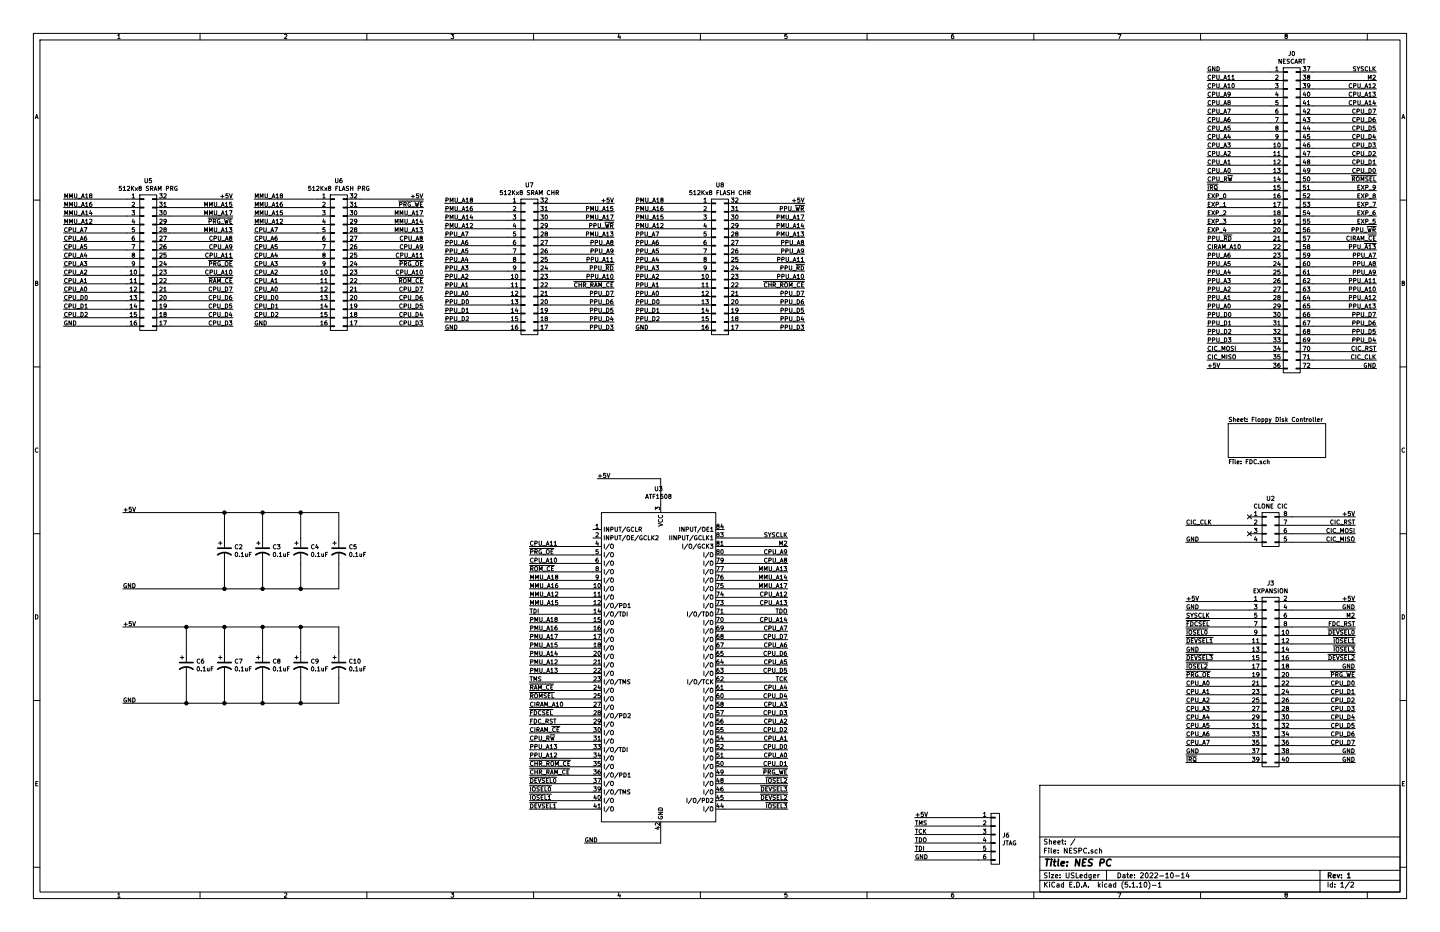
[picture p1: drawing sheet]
EESchema Schematic File Version 4
EELAYER 30 0
EELAYER END
$Descr USLedger 17000 11000
encoding utf-8
Sheet 1 2
Title "NES PC"
Date "2022-10-14"
Rev "1"
Comp ""
Comment1 ""
Comment2 ""
Comment3 ""
Comment4 ""
$EndDescr
$Comp
L Connector_Generic:Conn_02x36_Top_Bottom J0
U 1 1
P 15200 2550
F 0 "J0" H 15250 4467 50  0000 C CNN
F 1 "NESCART" H 15250 4376 50  0000 C CNN
F 2 "nes:NES_CART" H 15200 2550 50  0001 C CNN
F 3 "~" H 15200 2550 50  0001 C CNN
	1    15200 2550
	1    0    0    -1  
$EndComp
Wire Wire Line
	16250 4350 15500 4350
Wire Wire Line
	16250 4250 15500 4250
Wire Wire Line
	16250 4150 15500 4150
Wire Wire Line
	16250 4050 15500 4050
Wire Wire Line
	16250 3950 15500 3950
Wire Wire Line
	16250 3850 15500 3850
Wire Wire Line
	16250 3750 15500 3750
Wire Wire Line
	16250 3650 15500 3650
Wire Wire Line
	16250 3550 15500 3550
Wire Wire Line
	16250 3450 15500 3450
Wire Wire Line
	16250 3350 15500 3350
Wire Wire Line
	16250 3250 15500 3250
Wire Wire Line
	16250 3150 15500 3150
Wire Wire Line
	16250 3050 15500 3050
Wire Wire Line
	16250 2950 15500 2950
Wire Wire Line
	16250 2850 15500 2850
Wire Wire Line
	16250 2750 15500 2750
Wire Wire Line
	16250 2650 15500 2650
Wire Wire Line
	16250 2550 15500 2550
Wire Wire Line
	16250 2450 15500 2450
Wire Wire Line
	16250 2350 15500 2350
Wire Wire Line
	16250 2250 15500 2250
Wire Wire Line
	16250 2150 15500 2150
Wire Wire Line
	16250 2050 15500 2050
Wire Wire Line
	16250 1950 15500 1950
Wire Wire Line
	16250 1850 15500 1850
Wire Wire Line
	16250 1750 15500 1750
Wire Wire Line
	16250 1650 15500 1650
Wire Wire Line
	16250 1550 15500 1550
Wire Wire Line
	16250 1450 15500 1450
Wire Wire Line
	16250 1350 15500 1350
Wire Wire Line
	16250 1250 15500 1250
Wire Wire Line
	16250 1150 15500 1150
Wire Wire Line
	16250 1050 15500 1050
Wire Wire Line
	16250 950  15500 950 
Wire Wire Line
	15000 1550 14250 1550
Wire Wire Line
	15000 1450 14250 1450
Wire Wire Line
	15000 1350 14250 1350
Wire Wire Line
	15000 1250 14250 1250
Wire Wire Line
	15000 1150 14250 1150
Wire Wire Line
	15000 1050 14250 1050
Wire Wire Line
	15000 950  14250 950 
Wire Wire Line
	15000 2250 14250 2250
Wire Wire Line
	15000 2150 14250 2150
Wire Wire Line
	15000 2050 14250 2050
Wire Wire Line
	15000 1950 14250 1950
Wire Wire Line
	15000 1850 14250 1850
Wire Wire Line
	15000 1750 14250 1750
Wire Wire Line
	15000 1650 14250 1650
Wire Wire Line
	15000 2950 14250 2950
Wire Wire Line
	15000 2850 14250 2850
Wire Wire Line
	15000 2750 14250 2750
Wire Wire Line
	15000 2650 14250 2650
Wire Wire Line
	15000 2550 14250 2550
Wire Wire Line
	15000 2450 14250 2450
Wire Wire Line
	15000 2350 14250 2350
Wire Wire Line
	15000 3650 14250 3650
Wire Wire Line
	15000 3550 14250 3550
Wire Wire Line
	15000 3450 14250 3450
Wire Wire Line
	15000 3350 14250 3350
Wire Wire Line
	15000 3250 14250 3250
Wire Wire Line
	15000 3150 14250 3150
Wire Wire Line
	15000 3050 14250 3050
Wire Wire Line
	15000 4350 14250 4350
Wire Wire Line
	15000 4250 14250 4250
Wire Wire Line
	15000 4150 14250 4150
Wire Wire Line
	15000 4050 14250 4050
Wire Wire Line
	15000 3950 14250 3950
Wire Wire Line
	15000 3850 14250 3850
Wire Wire Line
	15000 3750 14250 3750
Wire Wire Line
	15000 850  14250 850 
Wire Wire Line
	16250 850  15500 850 
Text Label 14250 850  0    50   ~ 0
GND
Text Label 14250 4350 0    50   ~ 0
+5V
Text Label 14250 4250 0    50   ~ 0
CIC_MISO
Text Label 14250 4150 0    50   ~ 0
CIC_MOSI
Text Label 14250 4050 0    50   ~ 0
PPU_D3
Text Label 14250 3950 0    50   ~ 0
PPU_D2
Text Label 14250 3850 0    50   ~ 0
PPU_D1
Text Label 14250 3750 0    50   ~ 0
PPU_D0
Text Label 14250 3650 0    50   ~ 0
PPU_A0
Text Label 14250 3550 0    50   ~ 0
PPU_A1
Text Label 14250 3450 0    50   ~ 0
PPU_A2
Text Label 14250 3350 0    50   ~ 0
PPU_A3
Text Label 14250 3250 0    50   ~ 0
PPU_A4
Text Label 14250 3150 0    50   ~ 0
PPU_A5
Text Label 14250 3050 0    50   ~ 0
PPU_A6
Text Label 14250 2950 0    50   ~ 0
CIRAM_A10
Text Label 14250 2850 0    50   ~ 0
PPU_~RD
Text Label 14250 2750 0    50   ~ 0
EXP_4
Text Label 14250 2650 0    50   ~ 0
EXP_3
Text Label 14250 2550 0    50   ~ 0
EXP_2
Text Label 14250 2450 0    50   ~ 0
EXP_1
Text Label 14250 2350 0    50   ~ 0
EXP_0
Text Label 14250 2250 0    50   ~ 0
~IRQ
Text Label 14250 2150 0    50   ~ 0
CPU_R~W
Text Label 14250 2050 0    50   ~ 0
CPU_A0
Text Label 14250 1950 0    50   ~ 0
CPU_A1
Text Label 14250 1850 0    50   ~ 0
CPU_A2
Text Label 14250 1750 0    50   ~ 0
CPU_A3
Text Label 14250 1650 0    50   ~ 0
CPU_A4
Text Label 14250 1550 0    50   ~ 0
CPU_A5
Text Label 14250 1450 0    50   ~ 0
CPU_A6
Text Label 14250 1350 0    50   ~ 0
CPU_A7
Text Label 14250 1250 0    50   ~ 0
CPU_A8
Text Label 14250 1150 0    50   ~ 0
CPU_A9
Text Label 14250 1050 0    50   ~ 0
CPU_A10
Text Label 14250 950  0    50   ~ 0
CPU_A11
Text Label 16250 850  2    50   ~ 0
SYSCLK
Text Label 16250 950  2    50   ~ 0
M2
Text Label 16250 1050 2    50   ~ 0
CPU_A12
Text Label 16250 1150 2    50   ~ 0
CPU_A13
Text Label 16250 1250 2    50   ~ 0
CPU_A14
Text Label 16250 1350 2    50   ~ 0
CPU_D7
Text Label 16250 1450 2    50   ~ 0
CPU_D6
Text Label 16250 1550 2    50   ~ 0
CPU_D5
Text Label 16250 1650 2    50   ~ 0
CPU_D4
Text Label 16250 1750 2    50   ~ 0
CPU_D3
Text Label 16250 1850 2    50   ~ 0
CPU_D2
Text Label 16250 1950 2    50   ~ 0
CPU_D1
Text Label 16250 2050 2    50   ~ 0
CPU_D0
Text Label 16250 2150 2    50   ~ 0
~ROMSEL
Text Label 16250 2250 2    50   ~ 0
EXP_9
Text Label 16250 2350 2    50   ~ 0
EXP_8
Text Label 16250 2450 2    50   ~ 0
EXP_7
Text Label 16250 2550 2    50   ~ 0
EXP_6
Text Label 16250 2650 2    50   ~ 0
EXP_5
Text Label 16250 2750 2    50   ~ 0
PPU_~WR
Text Label 16250 2850 2    50   ~ 0
CIRAM_~CE
Text Label 16250 2950 2    50   ~ 0
PPU_~A13
Text Label 16250 3050 2    50   ~ 0
PPU_A7
Text Label 16250 3150 2    50   ~ 0
PPU_A8
Text Label 16250 3250 2    50   ~ 0
PPU_A9
Text Label 16250 3450 2    50   ~ 0
PPU_A10
Text Label 16250 3350 2    50   ~ 0
PPU_A11
Text Label 16250 3550 2    50   ~ 0
PPU_A12
Text Label 16250 3650 2    50   ~ 0
PPU_A13
Text Label 16250 3750 2    50   ~ 0
PPU_D7
Text Label 16250 3850 2    50   ~ 0
PPU_D6
Text Label 16250 3950 2    50   ~ 0
PPU_D5
Text Label 16250 4050 2    50   ~ 0
PPU_D4
Text Label 16250 4150 2    50   ~ 0
CIC_RST
Text Label 16250 4250 2    50   ~ 0
CIC_CLK
Text Label 16250 4350 2    50   ~ 0
GND
$Comp
L Connector_Generic:Conn_02x04_Counter_Clockwise U2
U 1 1
P 14950 6200
F 0 "U2" H 15000 6517 50  0000 C CNN
F 1 "CLONE CIC" H 15000 6426 50  0000 C CNN
F 2 "Package_DIP:DIP-8_W7.62mm" H 14950 6200 50  0001 C CNN
F 3 "~" H 14950 6200 50  0001 C CNN
	1    14950 6200
	1    0    0    -1  
$EndComp
Wire Wire Line
	15250 6100 16000 6100
Wire Wire Line
	15250 6400 16000 6400
Wire Wire Line
	15250 6300 16000 6300
Text Label 16000 6100 2    50   ~ 0
+5V
Text Label 16000 6400 2    50   ~ 0
CIC_MISO
Text Label 16000 6300 2    50   ~ 0
CIC_MOSI
Wire Wire Line
	14000 6400 14750 6400
Wire Wire Line
	14000 6200 14750 6200
Wire Wire Line
	16000 6200 15250 6200
Text Label 16000 6200 2    50   ~ 0
CIC_RST
Text Label 14000 6200 0    50   ~ 0
CIC_CLK
Text Label 14000 6400 0    50   ~ 0
GND
NoConn ~ 14750 6100
NoConn ~ 14750 6300
$Comp
L Connector_Generic:Conn_02x16_Counter_Clockwise U5
U 1 1
P 1700 3050
F 0 "U5" H 1750 3967 50  0000 C CNN
F 1 "512Kx8 SRAM PRG" H 1750 3876 50  0000 C CNN
F 2 "Package_DIP:DIP-32_W15.24mm" H 1700 3050 50  0001 C CNN
F 3 "~" H 1700 3050 50  0001 C CNN
	1    1700 3050
	1    0    0    -1  
$EndComp
$Comp
L Connector_Generic:Conn_02x16_Counter_Clockwise U6
U 1 1
P 3950 3050
F 0 "U6" H 4000 3967 50  0000 C CNN
F 1 "512Kx8 FLASH PRG" H 4000 3876 50  0000 C CNN
F 2 "Package_DIP:DIP-32_W15.24mm" H 3950 3050 50  0001 C CNN
F 3 "~" H 3950 3050 50  0001 C CNN
	1    3950 3050
	1    0    0    -1  
$EndComp
$Comp
L Connector_Generic:Conn_02x20_Odd_Even J3
U 1 1
P 14950 8000
F 0 "J3" H 15000 9117 50  0000 C CNN
F 1 "EXPANSION" H 15000 9026 50  0000 C CNN
F 2 "Connector_PinHeader_2.54mm:PinHeader_2x20_P2.54mm_Vertical" H 14950 8000 50  0001 C CNN
F 3 "~" H 14950 8000 50  0001 C CNN
	1    14950 8000
	1    0    0    -1  
$EndComp
Wire Wire Line
	14750 8300 14000 8300
Wire Wire Line
	14750 8400 14000 8400
Text Label 14000 8300 0    50   ~ 0
CPU_A2
Text Label 14000 8400 0    50   ~ 0
CPU_A3
Wire Wire Line
	16000 8100 15250 8100
Wire Wire Line
	16000 8200 15250 8200
Wire Wire Line
	16000 8300 15250 8300
Wire Wire Line
	16000 8400 15250 8400
Wire Wire Line
	16000 8500 15250 8500
Wire Wire Line
	16000 8600 15250 8600
Wire Wire Line
	16000 8700 15250 8700
Wire Wire Line
	16000 8800 15250 8800
Text Label 16000 8800 2    50   ~ 0
CPU_D7
Text Label 16000 8700 2    50   ~ 0
CPU_D6
Text Label 16000 8600 2    50   ~ 0
CPU_D5
Text Label 16000 8500 2    50   ~ 0
CPU_D4
Text Label 16000 8400 2    50   ~ 0
CPU_D3
Text Label 16000 8300 2    50   ~ 0
CPU_D2
Text Label 16000 8200 2    50   ~ 0
CPU_D1
Text Label 16000 8100 2    50   ~ 0
CPU_D0
Wire Wire Line
	14750 7100 14000 7100
Text Label 14000 7100 0    50   ~ 0
+5V
Wire Wire Line
	16000 7100 15250 7100
Text Label 16000 7100 2    50   ~ 0
+5V
Wire Wire Line
	14000 7700 14750 7700
Text Label 14000 7700 0    50   ~ 0
GND
Wire Wire Line
	14750 7200 14000 7200
Text Label 14000 7200 0    50   ~ 0
GND
Wire Wire Line
	14000 7500 14750 7500
Text Label 14000 7500 0    50   ~ 0
~IOSEL0
Wire Wire Line
	16000 7600 15250 7600
Text Label 16000 7600 2    50   ~ 0
~IOSEL1
Wire Wire Line
	14000 7900 14750 7900
Text Label 14000 7900 0    50   ~ 0
~IOSEL2
Wire Wire Line
	16000 7700 15250 7700
Text Label 16000 7700 2    50   ~ 0
~IOSEL3
Wire Wire Line
	16000 7500 15250 7500
Text Label 16000 7500 2    50   ~ 0
~DEVSEL0
Wire Wire Line
	14000 7600 14750 7600
Text Label 14000 7600 0    50   ~ 0
~DEVSEL1
Wire Wire Line
	16000 7800 15250 7800
Text Label 16000 7800 2    50   ~ 0
~DEVSEL2
Wire Wire Line
	14000 7800 14750 7800
Text Label 14000 7800 0    50   ~ 0
~DEVSEL3
Wire Wire Line
	16000 7300 15250 7300
Wire Wire Line
	14000 7300 14750 7300
Text Label 14000 7300 0    50   ~ 0
SYSCLK
Text Label 16000 7300 2    50   ~ 0
M2
Wire Wire Line
	16000 7200 15250 7200
Text Label 16000 7200 2    50   ~ 0
GND
Text Label 14000 8600 0    50   ~ 0
CPU_A5
Text Label 14000 8500 0    50   ~ 0
CPU_A4
Wire Wire Line
	14750 8500 14000 8500
Wire Wire Line
	14750 8700 14000 8700
Wire Wire Line
	14750 8600 14000 8600
Wire Wire Line
	14750 8800 14000 8800
Text Label 14000 8700 0    50   ~ 0
CPU_A6
Text Label 14000 8800 0    50   ~ 0
CPU_A7
Wire Wire Line
	8250 3500 7500 3500
Wire Wire Line
	8250 3300 7500 3300
Wire Wire Line
	8250 3200 7500 3200
Wire Wire Line
	8250 3100 7500 3100
Wire Wire Line
	8250 3000 7500 3000
Wire Wire Line
	8750 3900 9500 3900
Wire Wire Line
	8250 3800 7500 3800
Wire Wire Line
	8250 3700 7500 3700
Wire Wire Line
	8250 3600 7500 3600
Text Label 9500 3900 2    50   ~ 0
PPU_D3
Text Label 7500 3800 0    50   ~ 0
PPU_D2
Text Label 7500 3700 0    50   ~ 0
PPU_D1
Text Label 7500 3600 0    50   ~ 0
PPU_D0
Text Label 7500 3500 0    50   ~ 0
PPU_A0
Text Label 7500 3400 0    50   ~ 0
PPU_A1
Text Label 7500 3300 0    50   ~ 0
PPU_A2
Text Label 7500 3200 0    50   ~ 0
PPU_A3
Text Label 7500 3100 0    50   ~ 0
PPU_A4
Text Label 7500 3000 0    50   ~ 0
PPU_A5
Text Label 7500 2900 0    50   ~ 0
PPU_A6
Wire Wire Line
	9500 3800 8750 3800
Wire Wire Line
	9500 3700 8750 3700
Wire Wire Line
	9500 3600 8750 3600
Wire Wire Line
	9500 3500 8750 3500
Wire Wire Line
	9500 3100 8750 3100
Wire Wire Line
	9500 3300 8750 3300
Wire Wire Line
	9500 3000 8750 3000
Wire Wire Line
	7500 2800 8250 2800
Text Label 7500 2800 0    50   ~ 0
PPU_A7
Text Label 9500 2900 2    50   ~ 0
PPU_A8
Text Label 9500 3000 2    50   ~ 0
PPU_A9
Text Label 9500 3300 2    50   ~ 0
PPU_A10
Text Label 9500 3100 2    50   ~ 0
PPU_A11
Text Label 9500 3400 2    50   ~ 0
~CHR_ROM_CE
Text Label 9500 3500 2    50   ~ 0
PPU_D7
Text Label 9500 3600 2    50   ~ 0
PPU_D6
Text Label 9500 3700 2    50   ~ 0
PPU_D5
Text Label 9500 3800 2    50   ~ 0
PPU_D4
Wire Wire Line
	7000 8350 6250 8350
Text Label 6250 8350 0    50   ~ 0
CIRAM_A10
Wire Wire Line
	8750 2400 9500 2400
Text Label 9500 2400 2    50   ~ 0
+5V
Wire Wire Line
	4250 2350 5000 2350
Text Label 5000 2350 2    50   ~ 0
+5V
Wire Wire Line
	2000 2350 2750 2350
Text Label 2750 2350 2    50   ~ 0
+5V
Wire Wire Line
	7500 3900 8250 3900
Text Label 7500 3900 0    50   ~ 0
GND
Wire Wire Line
	3000 3850 3750 3850
Text Label 3000 3850 0    50   ~ 0
GND
Wire Wire Line
	750  3850 1500 3850
Text Label 750  3850 0    50   ~ 0
GND
Wire Wire Line
	750  3550 1500 3550
Wire Wire Line
	750  3650 1500 3650
Wire Wire Line
	750  3750 1500 3750
Text Label 750  3750 0    50   ~ 0
CPU_D2
Text Label 750  3650 0    50   ~ 0
CPU_D1
Text Label 750  3550 0    50   ~ 0
CPU_D0
Wire Wire Line
	2750 3850 2000 3850
Wire Wire Line
	2750 3750 2000 3750
Wire Wire Line
	2750 3650 2000 3650
Wire Wire Line
	2750 3550 2000 3550
Wire Wire Line
	2750 3450 2000 3450
Text Label 2750 3450 2    50   ~ 0
CPU_D7
Text Label 2750 3550 2    50   ~ 0
CPU_D6
Text Label 2750 3650 2    50   ~ 0
CPU_D5
Text Label 2750 3750 2    50   ~ 0
CPU_D4
Text Label 2750 3850 2    50   ~ 0
CPU_D3
Wire Wire Line
	5000 3850 4250 3850
Wire Wire Line
	5000 3750 4250 3750
Wire Wire Line
	5000 3650 4250 3650
Wire Wire Line
	5000 3550 4250 3550
Wire Wire Line
	5000 3450 4250 3450
Text Label 5000 3450 2    50   ~ 0
CPU_D7
Text Label 5000 3550 2    50   ~ 0
CPU_D6
Text Label 5000 3650 2    50   ~ 0
CPU_D5
Text Label 5000 3750 2    50   ~ 0
CPU_D4
Text Label 5000 3850 2    50   ~ 0
CPU_D3
Wire Wire Line
	3000 3550 3750 3550
Wire Wire Line
	3000 3650 3750 3650
Wire Wire Line
	3000 3750 3750 3750
Text Label 3000 3750 0    50   ~ 0
CPU_D2
Text Label 3000 3650 0    50   ~ 0
CPU_D1
Text Label 3000 3550 0    50   ~ 0
CPU_D0
Wire Wire Line
	1500 3450 750  3450
Wire Wire Line
	1500 3350 750  3350
Wire Wire Line
	1500 3250 750  3250
Wire Wire Line
	1500 3150 750  3150
Text Label 750  3450 0    50   ~ 0
CPU_A0
Text Label 750  3350 0    50   ~ 0
CPU_A1
Text Label 750  3250 0    50   ~ 0
CPU_A2
Text Label 750  3150 0    50   ~ 0
CPU_A3
Text Label 750  2950 0    50   ~ 0
CPU_A5
Text Label 750  3050 0    50   ~ 0
CPU_A4
Wire Wire Line
	1500 3050 750  3050
Wire Wire Line
	1500 2850 750  2850
Wire Wire Line
	1500 2950 750  2950
Wire Wire Line
	1500 2750 750  2750
Text Label 750  2850 0    50   ~ 0
CPU_A6
Text Label 750  2750 0    50   ~ 0
CPU_A7
Wire Wire Line
	3750 3450 3000 3450
Wire Wire Line
	3750 3350 3000 3350
Wire Wire Line
	3750 3250 3000 3250
Wire Wire Line
	3750 3150 3000 3150
Text Label 3000 3450 0    50   ~ 0
CPU_A0
Text Label 3000 3350 0    50   ~ 0
CPU_A1
Text Label 3000 3250 0    50   ~ 0
CPU_A2
Text Label 3000 3150 0    50   ~ 0
CPU_A3
Text Label 3000 2950 0    50   ~ 0
CPU_A5
Text Label 3000 3050 0    50   ~ 0
CPU_A4
Wire Wire Line
	3750 3050 3000 3050
Wire Wire Line
	3750 2850 3000 2850
Wire Wire Line
	3750 2950 3000 2950
Wire Wire Line
	3750 2750 3000 2750
Text Label 3000 2850 0    50   ~ 0
CPU_A6
Text Label 3000 2750 0    50   ~ 0
CPU_A7
Wire Wire Line
	2000 2950 2750 2950
Wire Wire Line
	2000 3250 2750 3250
Wire Wire Line
	2000 3050 2750 3050
Text Label 2750 2950 2    50   ~ 0
CPU_A9
Text Label 2750 3250 2    50   ~ 0
CPU_A10
Text Label 2750 3050 2    50   ~ 0
CPU_A11
Wire Wire Line
	2000 2850 2750 2850
Text Label 2750 2850 2    50   ~ 0
CPU_A8
Wire Wire Line
	4250 2950 5000 2950
Wire Wire Line
	4250 3250 5000 3250
Wire Wire Line
	4250 3050 5000 3050
Text Label 5000 2950 2    50   ~ 0
CPU_A9
Text Label 5000 3250 2    50   ~ 0
CPU_A10
Text Label 5000 3050 2    50   ~ 0
CPU_A11
Wire Wire Line
	4250 2850 5000 2850
Text Label 5000 2850 2    50   ~ 0
CPU_A8
Wire Wire Line
	5000 3350 4250 3350
Text Label 5000 3350 2    50   ~ 0
~ROM_CE
Wire Wire Line
	2750 3350 2000 3350
Text Label 2750 3350 2    50   ~ 0
~RAM_CE
Wire Wire Line
	1500 2650 750  2650
Text Label 750  2650 0    50   ~ 0
MMU_A12
Wire Wire Line
	1500 2550 750  2550
Text Label 750  2550 0    50   ~ 0
MMU_A14
Wire Wire Line
	1500 2450 750  2450
Text Label 750  2450 0    50   ~ 0
MMU_A16
Wire Wire Line
	1500 2350 750  2350
Text Label 750  2350 0    50   ~ 0
MMU_A18
Wire Wire Line
	2000 2450 2750 2450
Text Label 2750 2450 2    50   ~ 0
MMU_A15
Wire Wire Line
	2000 2550 2750 2550
Text Label 2750 2550 2    50   ~ 0
MMU_A17
Wire Wire Line
	2000 2750 2750 2750
Text Label 2750 2750 2    50   ~ 0
MMU_A13
Wire Wire Line
	3750 2650 3000 2650
Text Label 3000 2650 0    50   ~ 0
MMU_A12
Wire Wire Line
	4250 2650 5000 2650
Text Label 5000 2650 2    50   ~ 0
MMU_A14
Wire Wire Line
	3750 2450 3000 2450
Text Label 3000 2450 0    50   ~ 0
MMU_A16
Wire Wire Line
	3750 2350 3000 2350
Text Label 3000 2350 0    50   ~ 0
MMU_A18
Wire Wire Line
	3750 2550 3000 2550
Text Label 3000 2550 0    50   ~ 0
MMU_A15
Wire Wire Line
	4250 2550 5000 2550
Text Label 5000 2550 2    50   ~ 0
MMU_A17
Wire Wire Line
	4250 2750 5000 2750
Text Label 5000 2750 2    50   ~ 0
MMU_A13
Wire Wire Line
	2000 3150 2750 3150
Text Label 2750 3150 2    50   ~ 0
~PRG_OE
Wire Wire Line
	4250 2450 5000 2450
Text Label 5000 2450 2    50   ~ 0
~PRG_WE
Wire Wire Line
	4250 3150 5000 3150
Wire Wire Line
	2000 2650 2750 2650
Text Label 2750 2650 2    50   ~ 0
~PRG_WE
Wire Wire Line
	8750 3200 9500 3200
Text Label 9500 3200 2    50   ~ 0
PPU_~RD
Wire Wire Line
	9500 2500 8750 2500
Text Label 9500 2500 2    50   ~ 0
PPU_~WR
Wire Wire Line
	8250 2400 7500 2400
Text Label 7500 2400 0    50   ~ 0
PMU_A18
Wire Wire Line
	8250 2500 7500 2500
Text Label 7500 2500 0    50   ~ 0
PMU_A16
Wire Wire Line
	8250 2600 7500 2600
Text Label 7500 2600 0    50   ~ 0
PMU_A15
Wire Wire Line
	8750 2800 9500 2800
Text Label 9500 2800 2    50   ~ 0
PMU_A13
Text Label 9500 2700 2    50   ~ 0
PMU_A14
Wire Wire Line
	8750 2700 9500 2700
Wire Wire Line
	8750 2600 9500 2600
Text Label 9500 2600 2    50   ~ 0
PMU_A17
Wire Wire Line
	14750 8100 14000 8100
Wire Wire Line
	14750 8200 14000 8200
Text Label 14000 8100 0    50   ~ 0
CPU_A0
Text Label 14000 8200 0    50   ~ 0
CPU_A1
Wire Wire Line
	14750 8000 14000 8000
Text Label 14000 8000 0    50   ~ 0
~PRG_OE
Wire Wire Line
	15250 8000 16000 8000
Text Label 16000 8000 2    50   ~ 0
~PRG_WE
Wire Wire Line
	16000 7900 15250 7900
Text Label 16000 7900 2    50   ~ 0
GND
Wire Wire Line
	16000 8900 15250 8900
Text Label 16000 8900 2    50   ~ 0
GND
Wire Wire Line
	16000 9000 15250 9000
Text Label 16000 9000 2    50   ~ 0
GND
Wire Wire Line
	14000 8900 14750 8900
Text Label 14000 8900 0    50   ~ 0
GND
Wire Wire Line
	14750 9000 14000 9000
Text Label 14000 9000 0    50   ~ 0
~IRQ
Wire Wire Line
	8250 2700 7500 2700
Text Label 7500 2700 0    50   ~ 0
PMU_A12
$Comp
L Connector_Generic:Conn_02x16_Counter_Clockwise U7
U 1 1
P 6200 3100
F 0 "U7" H 6250 4017 50  0000 C CNN
F 1 "512Kx8 SRAM CHR" H 6250 3926 50  0000 C CNN
F 2 "Package_DIP:DIP-32_W15.24mm" H 6200 3100 50  0001 C CNN
F 3 "~" H 6200 3100 50  0001 C CNN
	1    6200 3100
	1    0    0    -1  
$EndComp
Wire Wire Line
	6500 2400 7250 2400
Text Label 7250 2400 2    50   ~ 0
+5V
Wire Wire Line
	5250 3900 6000 3900
Text Label 5250 3900 0    50   ~ 0
GND
Wire Wire Line
	9500 3400 8750 3400
Wire Wire Line
	8250 3400 7500 3400
Wire Wire Line
	8250 2900 7500 2900
Wire Wire Line
	9500 2900 8750 2900
$Comp
L Connector_Generic:Conn_02x16_Counter_Clockwise U8
U 1 1
P 8450 3100
F 0 "U8" H 8500 4017 50  0000 C CNN
F 1 "512Kx8 FLASH CHR" H 8500 3926 50  0000 C CNN
F 2 "Package_DIP:DIP-32_W15.24mm" H 8450 3100 50  0001 C CNN
F 3 "~" H 8450 3100 50  0001 C CNN
	1    8450 3100
	1    0    0    -1  
$EndComp
Wire Wire Line
	6000 3500 5250 3500
Wire Wire Line
	6000 3300 5250 3300
Wire Wire Line
	6000 3200 5250 3200
Wire Wire Line
	6000 3100 5250 3100
Wire Wire Line
	6000 3000 5250 3000
Wire Wire Line
	6000 3800 5250 3800
Wire Wire Line
	6000 3700 5250 3700
Wire Wire Line
	6000 3600 5250 3600
Text Label 5250 3800 0    50   ~ 0
PPU_D2
Text Label 5250 3700 0    50   ~ 0
PPU_D1
Text Label 5250 3600 0    50   ~ 0
PPU_D0
Text Label 5250 3500 0    50   ~ 0
PPU_A0
Text Label 5250 3400 0    50   ~ 0
PPU_A1
Text Label 5250 3300 0    50   ~ 0
PPU_A2
Text Label 5250 3200 0    50   ~ 0
PPU_A3
Text Label 5250 3100 0    50   ~ 0
PPU_A4
Text Label 5250 3000 0    50   ~ 0
PPU_A5
Text Label 5250 2900 0    50   ~ 0
PPU_A6
Wire Wire Line
	5250 2800 6000 2800
Text Label 5250 2800 0    50   ~ 0
PPU_A7
Wire Wire Line
	6000 2400 5250 2400
Text Label 5250 2400 0    50   ~ 0
PMU_A18
Wire Wire Line
	6000 2500 5250 2500
Text Label 5250 2500 0    50   ~ 0
PMU_A16
Wire Wire Line
	6500 2500 7250 2500
Text Label 7250 2500 2    50   ~ 0
PMU_A15
Wire Wire Line
	6000 2700 5250 2700
Text Label 5250 2700 0    50   ~ 0
PMU_A12
Wire Wire Line
	6000 3400 5250 3400
Wire Wire Line
	6000 2900 5250 2900
Wire Wire Line
	6500 3900 7250 3900
Text Label 7250 3900 2    50   ~ 0
PPU_D3
Wire Wire Line
	7250 3800 6500 3800
Wire Wire Line
	7250 3700 6500 3700
Wire Wire Line
	7250 3600 6500 3600
Wire Wire Line
	7250 3500 6500 3500
Wire Wire Line
	7250 3100 6500 3100
Wire Wire Line
	7250 3300 6500 3300
Wire Wire Line
	7250 3000 6500 3000
Text Label 7250 2900 2    50   ~ 0
PPU_A8
Text Label 7250 3000 2    50   ~ 0
PPU_A9
Text Label 7250 3300 2    50   ~ 0
PPU_A10
Text Label 7250 3100 2    50   ~ 0
PPU_A11
Text Label 7250 3400 2    50   ~ 0
~CHR_RAM_CE
Text Label 7250 3500 2    50   ~ 0
PPU_D7
Text Label 7250 3600 2    50   ~ 0
PPU_D6
Text Label 7250 3700 2    50   ~ 0
PPU_D5
Text Label 7250 3800 2    50   ~ 0
PPU_D4
Wire Wire Line
	6500 3200 7250 3200
Text Label 7250 3200 2    50   ~ 0
PPU_~RD
Wire Wire Line
	7250 2700 6500 2700
Text Label 7250 2700 2    50   ~ 0
PPU_~WR
Wire Wire Line
	6500 2800 7250 2800
Text Label 7250 2800 2    50   ~ 0
PMU_A13
Text Label 5250 2600 0    50   ~ 0
PMU_A14
Wire Wire Line
	6000 2600 5250 2600
Wire Wire Line
	6500 2600 7250 2600
Text Label 7250 2600 2    50   ~ 0
PMU_A17
Wire Wire Line
	7250 3400 6500 3400
Wire Wire Line
	7250 2900 6500 2900
Text Label 5000 3150 2    50   ~ 0
~PRG_OE
$Comp
L atf1508:ATF1508 U3
U 1 1
P 7800 7900
F 0 "U3" H 7775 10031 50  0000 C CNN
F 1 "ATF1508" H 7775 9940 50  0000 C CNN
F 2 "Package_LCC:PLCC-84" H 7850 10000 50  0001 C CNN
F 3 "" H 7850 10000 50  0001 C CNN
	1    7800 7900
	1    0    0    -1  
$EndComp
Wire Wire Line
	7050 5650 7800 5650
Text Label 7050 5650 0    50   ~ 0
+5V
$Comp
L Connector_Generic:Conn_01x06 J6
U 1 1
P 11750 9850
F 0 "J6" H 11830 9842 50  0000 L CNN
F 1 "JTAG" H 11830 9751 50  0000 L CNN
F 2 "Connector_PinHeader_2.54mm:PinHeader_1x06_P2.54mm_Vertical" H 11750 9850 50  0001 C CNN
F 3 "~" H 11750 9850 50  0001 C CNN
	1    11750 9850
	1    0    0    -1  
$EndComp
Wire Wire Line
	10800 10150 11550 10150
Text Label 10800 10150 0    50   ~ 0
GND
Text Label 6900 9950 0    50   ~ 0
GND
Wire Wire Line
	7800 9800 7800 9950
Wire Wire Line
	6900 9950 7800 9950
Wire Wire Line
	7800 5950 7800 5650
Wire Wire Line
	10800 9950 11550 9950
Wire Wire Line
	10800 9850 11550 9850
Wire Wire Line
	10800 9750 11550 9750
Wire Wire Line
	10800 10050 11550 10050
Wire Wire Line
	10800 9650 11550 9650
Text Label 10800 9650 0    50   ~ 0
+5V
Text Label 10800 10050 0    50   ~ 0
TDI
Text Label 10800 9750 0    50   ~ 0
TMS
Text Label 10800 9850 0    50   ~ 0
TCK
Text Label 10800 9950 0    50   ~ 0
TDO
Wire Wire Line
	9300 7550 8550 7550
Text Label 9300 7550 2    50   ~ 0
CPU_D7
Wire Wire Line
	9300 6450 8550 6450
Text Label 9300 6450 2    50   ~ 0
M2
Wire Wire Line
	6250 9350 7000 9350
Text Label 6250 9350 0    50   ~ 0
~IOSEL0
Wire Wire Line
	6250 9450 7000 9450
Text Label 6250 9450 0    50   ~ 0
~IOSEL1
Wire Wire Line
	9300 9250 8550 9250
Text Label 9300 9250 2    50   ~ 0
~IOSEL2
Wire Wire Line
	6250 9250 7000 9250
Text Label 6250 9250 0    50   ~ 0
~DEVSEL0
Wire Wire Line
	6250 9550 7000 9550
Text Label 6250 9550 0    50   ~ 0
~DEVSEL1
Wire Wire Line
	9300 9450 8550 9450
Text Label 9300 9450 2    50   ~ 0
~DEVSEL2
Wire Wire Line
	6250 8450 7000 8450
Text Label 6250 8450 0    50   ~ 0
~FDCSEL
Wire Wire Line
	7000 7550 6250 7550
Text Label 6250 7550 0    50   ~ 0
PMU_A17
Wire Wire Line
	7000 7450 6250 7450
Text Label 6250 7450 0    50   ~ 0
PMU_A16
Wire Wire Line
	7000 7650 6250 7650
Text Label 6250 7650 0    50   ~ 0
PMU_A15
Wire Wire Line
	7000 7950 6250 7950
Text Label 6250 7950 0    50   ~ 0
PMU_A13
Wire Wire Line
	7000 7850 6250 7850
Text Label 6250 7850 0    50   ~ 0
PMU_A12
Text Label 6250 7750 0    50   ~ 0
PMU_A14
Wire Wire Line
	7000 7750 6250 7750
Wire Wire Line
	6250 8950 7000 8950
Text Label 6250 8950 0    50   ~ 0
PPU_A12
Wire Wire Line
	6250 8150 7000 8150
Text Label 6250 8150 0    50   ~ 0
~RAM_CE
Wire Wire Line
	6250 6750 7000 6750
Text Label 6250 6750 0    50   ~ 0
~ROM_CE
Wire Wire Line
	7000 9150 6250 9150
Text Label 6250 9150 0    50   ~ 0
~CHR_RAM_CE
Text Label 6250 9050 0    50   ~ 0
~CHR_ROM_CE
Wire Wire Line
	6250 9050 7000 9050
Wire Wire Line
	7000 6550 6250 6550
Text Label 6250 6550 0    50   ~ 0
~PRG_OE
Wire Wire Line
	8550 9150 9300 9150
Text Label 9300 9150 2    50   ~ 0
~PRG_WE
Wire Wire Line
	6250 8650 7000 8650
Text Label 6250 8650 0    50   ~ 0
CIRAM_~CE
Wire Wire Line
	7000 8550 6250 8550
Text Label 6250 8550 0    50   ~ 0
FDC_RST
Wire Wire Line
	9300 7350 8550 7350
Wire Wire Line
	9300 7150 8550 7150
Wire Wire Line
	9300 7050 8550 7050
Text Label 9300 7050 2    50   ~ 0
CPU_A12
Text Label 9300 7150 2    50   ~ 0
CPU_A13
Text Label 9300 7350 2    50   ~ 0
CPU_A14
Wire Wire Line
	9300 8850 8550 8850
Wire Wire Line
	9300 9050 8550 9050
Wire Wire Line
	9300 8650 8550 8650
Text Label 9300 8650 2    50   ~ 0
CPU_D2
Text Label 9300 9050 2    50   ~ 0
CPU_D1
Text Label 9300 8850 2    50   ~ 0
CPU_D0
Wire Wire Line
	9300 8450 8550 8450
Wire Wire Line
	9300 8250 8550 8250
Wire Wire Line
	9300 7950 8550 7950
Wire Wire Line
	9300 7750 8550 7750
Text Label 9300 7750 2    50   ~ 0
CPU_D6
Text Label 9300 7950 2    50   ~ 0
CPU_D5
Text Label 9300 8250 2    50   ~ 0
CPU_D4
Text Label 9300 8450 2    50   ~ 0
CPU_D3
Wire Wire Line
	8550 6550 9300 6550
Wire Wire Line
	7000 6650 6250 6650
Wire Wire Line
	7000 6450 6250 6450
Text Label 9300 6550 2    50   ~ 0
CPU_A9
Text Label 6250 6650 0    50   ~ 0
CPU_A10
Text Label 6250 6450 0    50   ~ 0
CPU_A11
Wire Wire Line
	8550 6650 9300 6650
Text Label 9300 6650 2    50   ~ 0
CPU_A8
Wire Wire Line
	6250 8250 7000 8250
Text Label 6250 8250 0    50   ~ 0
~ROMSEL
Text Label 6250 7050 0    50   ~ 0
MMU_A12
Wire Wire Line
	7000 7050 6250 7050
Text Label 9300 6750 2    50   ~ 0
MMU_A13
Wire Wire Line
	8550 6750 9300 6750
Text Label 9300 6850 2    50   ~ 0
MMU_A14
Wire Wire Line
	8550 6850 9300 6850
Text Label 6250 7150 0    50   ~ 0
MMU_A15
Wire Wire Line
	7000 7150 6250 7150
Text Label 6250 6950 0    50   ~ 0
MMU_A16
Wire Wire Line
	7000 6950 6250 6950
Text Label 9300 6950 2    50   ~ 0
MMU_A17
Wire Wire Line
	8550 6950 9300 6950
Text Label 6250 6850 0    50   ~ 0
MMU_A18
Wire Wire Line
	7000 6850 6250 6850
Wire Wire Line
	7000 7350 6250 7350
Text Label 6250 7350 0    50   ~ 0
PMU_A18
Wire Wire Line
	6250 8850 7000 8850
Text Label 6250 8850 0    50   ~ 0
PPU_A13
Wire Wire Line
	9300 6350 8550 6350
Text Label 9300 6350 2    50   ~ 0
SYSCLK
Wire Wire Line
	7000 8750 6250 8750
Text Label 6250 8750 0    50   ~ 0
CPU_R~W
Wire Wire Line
	9300 7250 8550 7250
Wire Wire Line
	9300 8050 8550 8050
Wire Wire Line
	6250 8050 7000 8050
Wire Wire Line
	6250 7250 7000 7250
Text Label 6250 7250 0    50   ~ 0
TDI
Text Label 6250 8050 0    50   ~ 0
TMS
Text Label 9300 8050 2    50   ~ 0
TCK
Text Label 9300 7250 2    50   ~ 0
TDO
$Comp
L Device:CP1 C2
U 1 1
P 2650 6500
F 0 "C2" H 2765 6546 50  0000 L CNN
F 1 "0.1uF" H 2765 6455 50  0000 L CNN
F 2 "Capacitor_SMD:C_0603_1608Metric_Pad1.08x0.95mm_HandSolder" H 2650 6500 50  0001 C CNN
F 3 "~" H 2650 6500 50  0001 C CNN
	1    2650 6500
	1    0    0    -1  
$EndComp
$Comp
L Device:CP1 C3
U 1 1
P 3100 6500
F 0 "C3" H 3215 6546 50  0000 L CNN
F 1 "0.1uF" H 3215 6455 50  0000 L CNN
F 2 "Capacitor_SMD:C_0603_1608Metric_Pad1.08x0.95mm_HandSolder" H 3100 6500 50  0001 C CNN
F 3 "~" H 3100 6500 50  0001 C CNN
	1    3100 6500
	1    0    0    -1  
$EndComp
$Comp
L Device:CP1 C4
U 1 1
P 3550 6500
F 0 "C4" H 3665 6546 50  0000 L CNN
F 1 "0.1uF" H 3665 6455 50  0000 L CNN
F 2 "Capacitor_SMD:C_0603_1608Metric_Pad1.08x0.95mm_HandSolder" H 3550 6500 50  0001 C CNN
F 3 "~" H 3550 6500 50  0001 C CNN
	1    3550 6500
	1    0    0    -1  
$EndComp
$Comp
L Device:CP1 C5
U 1 1
P 4000 6500
F 0 "C5" H 4115 6546 50  0000 L CNN
F 1 "0.1uF" H 4115 6455 50  0000 L CNN
F 2 "Capacitor_SMD:C_0603_1608Metric_Pad1.08x0.95mm_HandSolder" H 4000 6500 50  0001 C CNN
F 3 "~" H 4000 6500 50  0001 C CNN
	1    4000 6500
	1    0    0    -1  
$EndComp
Wire Wire Line
	4000 6050 4000 6350
Wire Wire Line
	3550 6350 3550 6050
Connection ~ 3550 6050
Wire Wire Line
	3550 6050 4000 6050
Wire Wire Line
	3100 6350 3100 6050
Connection ~ 3100 6050
Wire Wire Line
	3100 6050 3550 6050
Wire Wire Line
	2650 6350 2650 6050
Connection ~ 2650 6050
Wire Wire Line
	2650 6050 3100 6050
Wire Wire Line
	4000 6650 4000 6950
Wire Wire Line
	4000 6950 3550 6950
Wire Wire Line
	2650 6650 2650 6950
Connection ~ 2650 6950
Wire Wire Line
	3100 6650 3100 6950
Connection ~ 3100 6950
Wire Wire Line
	3100 6950 2650 6950
Wire Wire Line
	3550 6650 3550 6950
Connection ~ 3550 6950
Wire Wire Line
	3550 6950 3100 6950
Text Label 1450 6050 0    50   ~ 0
+5V
Text Label 1450 6950 0    50   ~ 0
GND
$Comp
L Device:CP1 C6
U 1 1
P 2200 7850
F 0 "C6" H 2315 7896 50  0000 L CNN
F 1 "0.1uF" H 2315 7805 50  0000 L CNN
F 2 "Capacitor_SMD:C_0603_1608Metric_Pad1.08x0.95mm_HandSolder" H 2200 7850 50  0001 C CNN
F 3 "~" H 2200 7850 50  0001 C CNN
	1    2200 7850
	1    0    0    -1  
$EndComp
$Comp
L Device:CP1 C7
U 1 1
P 2650 7850
F 0 "C7" H 2765 7896 50  0000 L CNN
F 1 "0.1uF" H 2765 7805 50  0000 L CNN
F 2 "Capacitor_SMD:C_0603_1608Metric_Pad1.08x0.95mm_HandSolder" H 2650 7850 50  0001 C CNN
F 3 "~" H 2650 7850 50  0001 C CNN
	1    2650 7850
	1    0    0    -1  
$EndComp
$Comp
L Device:CP1 C8
U 1 1
P 3100 7850
F 0 "C8" H 3215 7896 50  0000 L CNN
F 1 "0.1uF" H 3215 7805 50  0000 L CNN
F 2 "Capacitor_SMD:C_0603_1608Metric_Pad1.08x0.95mm_HandSolder" H 3100 7850 50  0001 C CNN
F 3 "~" H 3100 7850 50  0001 C CNN
	1    3100 7850
	1    0    0    -1  
$EndComp
$Comp
L Device:CP1 C9
U 1 1
P 3550 7850
F 0 "C9" H 3665 7896 50  0000 L CNN
F 1 "0.1uF" H 3665 7805 50  0000 L CNN
F 2 "Capacitor_SMD:C_0603_1608Metric_Pad1.08x0.95mm_HandSolder" H 3550 7850 50  0001 C CNN
F 3 "~" H 3550 7850 50  0001 C CNN
	1    3550 7850
	1    0    0    -1  
$EndComp
$Comp
L Device:CP1 C10
U 1 1
P 4000 7850
F 0 "C10" H 4115 7896 50  0000 L CNN
F 1 "0.1uF" H 4115 7805 50  0000 L CNN
F 2 "Capacitor_SMD:C_0603_1608Metric_Pad1.08x0.95mm_HandSolder" H 4000 7850 50  0001 C CNN
F 3 "~" H 4000 7850 50  0001 C CNN
	1    4000 7850
	1    0    0    -1  
$EndComp
Wire Wire Line
	2200 7700 2200 7400
Wire Wire Line
	2200 7400 2650 7400
Wire Wire Line
	4000 7400 4000 7700
Wire Wire Line
	3550 7700 3550 7400
Connection ~ 3550 7400
Wire Wire Line
	3550 7400 4000 7400
Wire Wire Line
	3100 7700 3100 7400
Connection ~ 3100 7400
Wire Wire Line
	3100 7400 3550 7400
Wire Wire Line
	2650 7700 2650 7400
Connection ~ 2650 7400
Wire Wire Line
	2650 7400 3100 7400
Wire Wire Line
	4000 8000 4000 8300
Wire Wire Line
	4000 8300 3550 8300
Wire Wire Line
	2200 8300 2200 8000
Wire Wire Line
	2650 8000 2650 8300
Connection ~ 2650 8300
Wire Wire Line
	2650 8300 2200 8300
Wire Wire Line
	3100 8000 3100 8300
Connection ~ 3100 8300
Wire Wire Line
	3100 8300 2650 8300
Wire Wire Line
	3550 8000 3550 8300
Connection ~ 3550 8300
Wire Wire Line
	3550 8300 3100 8300
Wire Wire Line
	1450 7400 2200 7400
Text Label 1450 7400 0    50   ~ 0
+5V
Text Label 1450 8300 0    50   ~ 0
GND
Wire Wire Line
	1450 8300 2200 8300
Connection ~ 2200 8300
Connection ~ 2200 7400
Text Label 9300 9350 2    50   ~ 0
~DEVSEL3
Wire Wire Line
	9300 9350 8550 9350
Text Label 9300 9550 2    50   ~ 0
~IOSEL3
Wire Wire Line
	9300 9550 8550 9550
Wire Wire Line
	8550 8950 9300 8950
Wire Wire Line
	8550 8750 9300 8750
Wire Wire Line
	8550 8550 9300 8550
Wire Wire Line
	8550 8350 9300 8350
Text Label 9300 8950 2    50   ~ 0
CPU_A0
Text Label 9300 8750 2    50   ~ 0
CPU_A1
Text Label 9300 8550 2    50   ~ 0
CPU_A2
Text Label 9300 8350 2    50   ~ 0
CPU_A3
Text Label 9300 7850 2    50   ~ 0
CPU_A5
Text Label 9300 8150 2    50   ~ 0
CPU_A4
Wire Wire Line
	8550 8150 9300 8150
Wire Wire Line
	8550 7650 9300 7650
Wire Wire Line
	8550 7850 9300 7850
Wire Wire Line
	8550 7450 9300 7450
Text Label 9300 7650 2    50   ~ 0
CPU_A6
Text Label 9300 7450 2    50   ~ 0
CPU_A7
$Sheet
S 14500 5000 1150 400 
U 75E32237
F0 "Floppy Disk Controller" 50
F1 "FDC.sch" 50
$EndSheet
Wire Wire Line
	14000 7400 14750 7400
Text Label 14000 7400 0    50   ~ 0
~FDCSEL
Wire Wire Line
	15250 7400 16000 7400
Text Label 16000 7400 2    50   ~ 0
FDC_RST
Wire Wire Line
	1450 6050 2650 6050
Wire Wire Line
	1450 6950 2650 6950
$EndSCHEMATC
